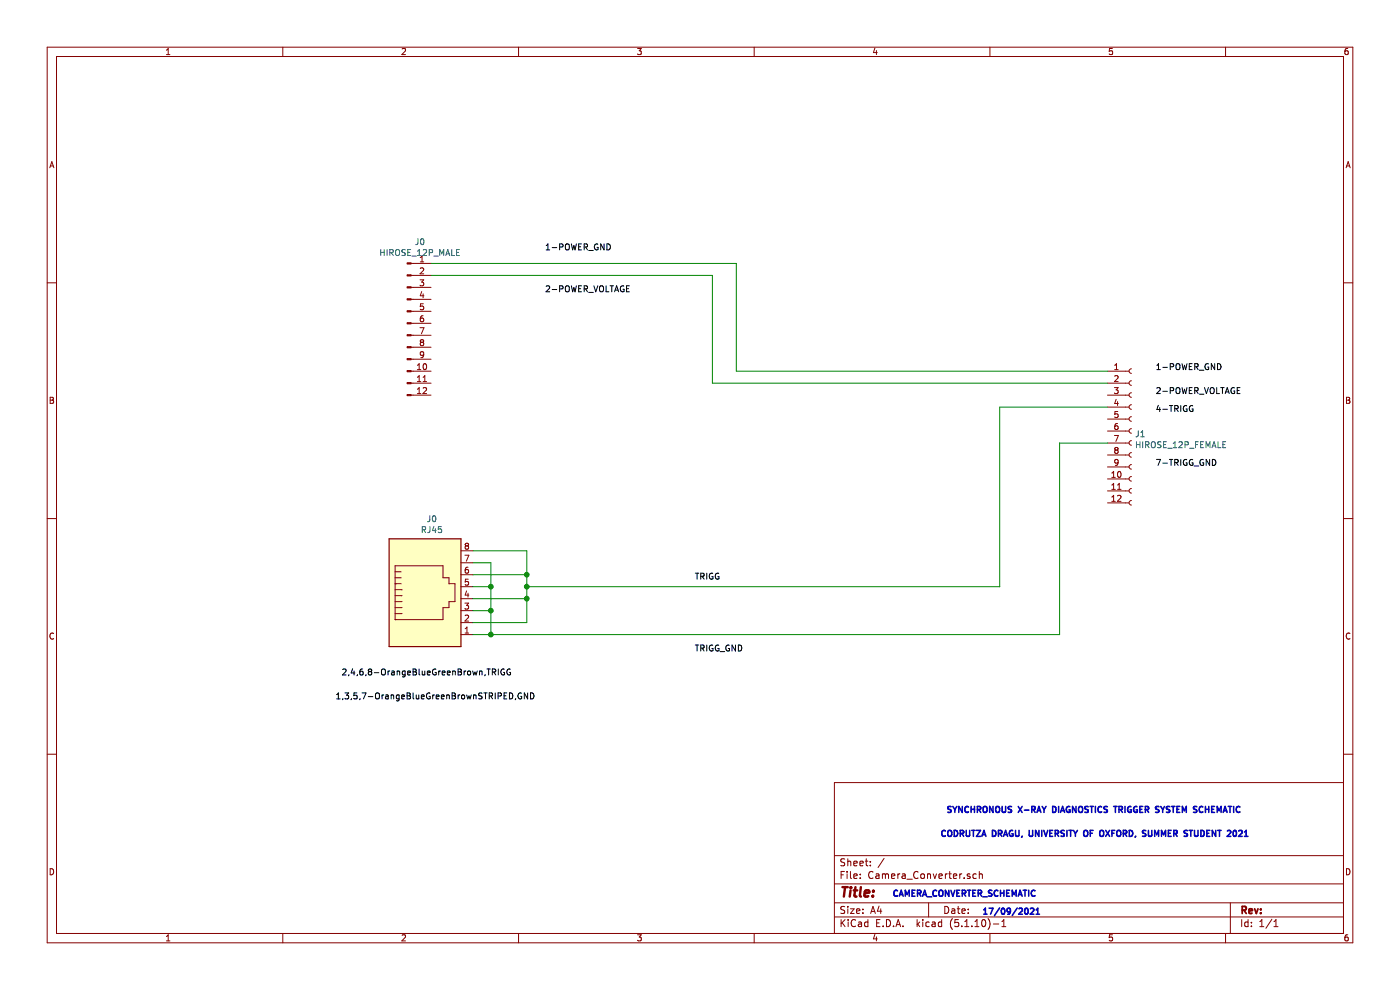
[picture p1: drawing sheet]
EESchema Schematic File Version 4
EELAYER 30 0
EELAYER END
$Descr A4 11693 8268
encoding utf-8
Sheet 1 1
Title ""
Date ""
Rev ""
Comp ""
Comment1 ""
Comment2 ""
Comment3 ""
Comment4 ""
$EndDescr
$Comp
L Connector:Conn_01x12_Male J0
U 1 1
P 3400 2700
F 0 "J0" H 3508 3381 50  0000 C CNN
F 1 "HIROSE_12P_MALE" H 3508 3290 50  0000 C CNN
F 2 "" H 3400 2700 50  0001 C CNN
F 3 "~" H 3400 2700 50  0001 C CNN
	1    3400 2700
	1    0    0    -1  
$EndComp
$Comp
L Connector:RJ45 J0
U 1 1
P 3550 5000
F 0 "J0" H 3607 5667 50  0000 C CNN
F 1 "RJ45" H 3607 5576 50  0000 C CNN
F 2 "" V 3550 5025 50  0001 C CNN
F 3 "~" V 3550 5025 50  0001 C CNN
	1    3550 5000
	1    0    0    -1  
$EndComp
$Comp
L Connector:Conn_01x12_Female J1
U 1 1
P 9450 3600
F 0 "J1" H 9478 3576 50  0000 L CNN
F 1 "HIROSE_12P_FEMALE" H 9478 3485 50  0000 L CNN
F 2 "" H 9450 3600 50  0001 C CNN
F 3 "~" H 9450 3600 50  0001 C CNN
	1    9450 3600
	1    0    0    -1  
$EndComp
Text Label 2850 5650 0    50   ~ 0
2,4,6,8-OrangeBlueGreenBrown,TRIGG
Text Label 2800 5850 0    50   ~ 0
1,3,5,7-OrangeBlueGreenBrownSTRIPED,GND
Wire Wire Line
	3950 4600 4400 4600
Wire Wire Line
	4400 4600 4400 4800
Wire Wire Line
	4400 5200 3950 5200
Wire Wire Line
	3950 4800 4400 4800
Connection ~ 4400 4800
Wire Wire Line
	4400 4800 4400 4900
Wire Wire Line
	3950 5000 4400 5000
Connection ~ 4400 5000
Wire Wire Line
	4400 5000 4400 5200
Wire Wire Line
	3950 4700 4100 4700
Wire Wire Line
	4100 4700 4100 4900
Wire Wire Line
	4100 5300 3950 5300
Wire Wire Line
	3950 4900 4100 4900
Connection ~ 4100 4900
Wire Wire Line
	4100 4900 4100 5100
Wire Wire Line
	3950 5100 4100 5100
Connection ~ 4100 5100
Wire Wire Line
	4100 5100 4100 5300
Wire Wire Line
	8350 4900 8350 3400
Wire Wire Line
	8350 3400 9250 3400
Wire Wire Line
	4100 5300 8850 5300
Wire Wire Line
	8850 5300 8850 3700
Wire Wire Line
	8850 3700 9250 3700
Connection ~ 4100 5300
Wire Wire Line
	3600 2200 6150 2200
Wire Wire Line
	6150 2200 6150 3100
Wire Wire Line
	6150 3100 9250 3100
Wire Wire Line
	9250 3200 5950 3200
Wire Wire Line
	5950 3200 5950 2300
Wire Wire Line
	5950 2300 3600 2300
Text Label 4550 2100 0    50   ~ 0
1-POWER_GND
Text Label 4550 2450 0    50   ~ 0
2-POWER_VOLTAGE
Wire Wire Line
	4400 4900 8350 4900
Connection ~ 4400 4900
Wire Wire Line
	4400 4900 4400 5000
Text Label 5800 4850 0    50   ~ 0
TRIGG
Text Label 5800 5450 0    50   ~ 0
TRIGG_GND
Text Label 9650 3100 0    50   ~ 0
1-POWER_GND
Text Label 9650 3300 0    50   ~ 0
2-POWER_VOLTAGE
Text Label 9650 3450 0    50   ~ 0
4-TRIGG
Text Label 9650 3900 0    50   ~ 0
7-TRIGG_GND
Text Notes 7900 6800 0    50   ~ 10
SYNCHRONOUS X-RAY DIAGNOSTICS TRIGGER SYSTEM SCHEMATIC\n
Text Notes 7850 7000 0    50   ~ 10
CODRUTZA DRAGU, UNIVERSITY OF OXFORD, SUMMER STUDENT 2021
Text Notes 7450 7500 0    50   ~ 10
CAMERA_CONVERTER_SCHEMATIC\n
Text Notes 8200 7650 0    50   ~ 10
17/09/2021\n
$EndSCHEMATC
